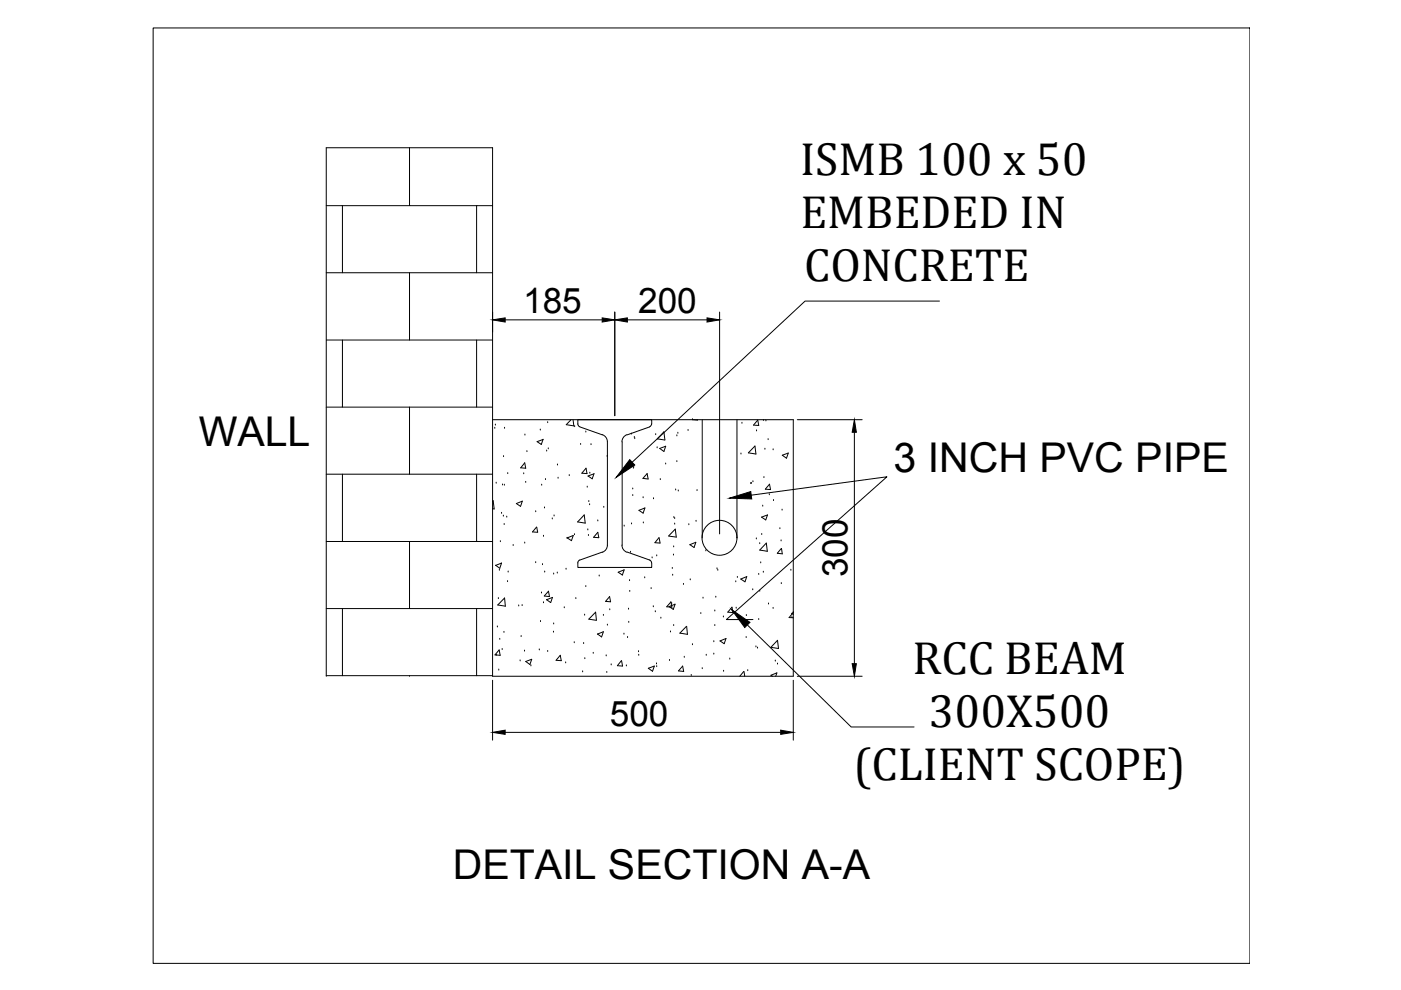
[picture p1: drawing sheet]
<svg xmlns="http://www.w3.org/2000/svg" width="297mm" height="210mm" viewBox="0 0 297 210" stroke-linecap="round" stroke-linejoin="round" font-family="sans-serif">
<!-- layer: 0 -->
<g fill="none" stroke="#000" stroke-width=".21">
<path d="M32.5 5.9h232.5v198.4h-232.5zM86.8 31.3v12.3M69.2 43.6h35.2M69.2 57.8h35.2M72.6 43.6v14.2M86.8 57.8v14.3M101 43.6v14.2M69.2 72.1h35.2M72.6 72.1v14.2M101 72.1v14.2M107.1 67.8h20.6M130.3 66.2v21.9"/>
<path d="M133 67.8h16.9M152.6 66.2v47M199.2 63.8h-28.5l-36.7 34.2M69.2 86.3h35.2M86.8 86.3v14.2M104.4 89h63.8v54.4h-63.8v-112.1h-35.2v112.1M104.9 90.8h.1M105 90.1h.1M106.8 96.8h.1M107 90.8h.1M111.3 98.1l.2 1.2-1.1-.1zM111.3 92.2h.1"/>
<path d="M111.7 95.8h.1M114.6 91.2h.1M115.1 93.1l-.3 1.1-.9-.6 1.2-.4M115.9 95.6h.1M116.1 89.6h.1M116.2 95.2h.1M118.2 98.6h.1M121.1 89l-1 1 1.6 .3-.2-1.3M121.8 90.5h.1M122.9 90.5l4.8 1.7M123.1 94.2h.1M124.2 91.6h.1"/>
<path d="M124.2 99.3l.3 1.1-1.1-.1zM125.3 94.3h.1M127.7 92.2a1.59 1.59 0 0 1 1.1 1.5v21.9a1.59 1.59 0 0 1-1.1 1.5M128.7 96.8h.1M131.9 93.7v21.9M132.9 92.2a1.59 1.59 0 0 0-1 1.5M133.9 92h.1M134.3 99.3h.1M134.4 99.1h.1M134.5 92.8h.1M134.6 93h.1M137.8 90.5l-4.8 1.7"/>
<path d="M138.1 89.9l-.4 .6M138.2 89.9v-.9h-15.7l.1 1.1 .3 .4M139 92.2h.1M139.3 95h.1M139.9 95.1l1.2-.5-.3 1.1zM141 93.3l-.2-1.7-1.4 1.4 1.6 .3M141.1 98.4h.1M143.5 97.9h.1M143.5 92.4h.1M143.7 91.9h.1M145.9 91.3h.1M146.8 89h.1"/>
<path d="M146.8 89h1.1M148.9 89v25M156.3 89v25M157.1 96.3h.1M157.3 89.7h.1M160.1 94.6l.2 1.7-1.6-.3zM160.4 91.4h.1M160.7 89.1l.2 1.1-1.1-.1zM161.8 89.2h.1M162.2 95.3h.1M162.4 89.2h.1M162.9 93.2h.1"/>
<path d="M163.9 95.4h.1M165.9 96.5l1.2-.4-.3 1.1zM169 89h13.8M181.1 91.7v49M69.2 100.5h35.2M69.2 114.8h35.2M72.6 100.5v14.3M86.8 114.8v14.2M101 100.5v14.3M104.4 106.3l.2-.1 .2 1.7h-.4M105.1 119.8l.9 .7 .3-1.1-1.2 .5M105.2 102.4h.1"/>
<path d="M106.1 114.9h.1M106.3 108.8h.1M106.6 102.8h.1M106.7 109.4h.1M106.9 111.2h.1M106.9 102.9h.1M107.4 109.6h.1M107.7 100.4h.1M108.8 115.7h.1M109.5 106.8l1.2-.5-.3 1.1zM111 100.5h.1M111.3 115.1h.1"/>
<path d="M111.5 102.3h.1M113.6 108.5h.1M113.6 119.3h.1M113.7 111.8l-.8 1 1.1 .1M113.8 111.8l.2 1.1M114.9 102.9h.1M115 119.7h.1M115.2 113.7h.1M115.4 107.7h.1M115.7 101.7h.1M117.1 110h.1M117.5 109.4h.1"/>
<path d="M118.3 101.4h.1M120.2 114.1h.1M120.3 114l1.2-.5-.3 1.1zM120.7 100.8h.1M121.8 113.4h.1M123.9 109.2l.2 1.7-1.6-.2zM124.5 103.3h.1M124.6 112.4h.1M124.8 113.5h.1M124.8 106.3h.1M125 107h.1M125.1 100.3h.1"/>
<path d="M125.9 100.4l-.3 1.1-.9-.6 1.2-.4M126.7 110.4h.1M126.7 112.9l.3 1.1-1.1-.1zM127.7 117.1l-5 1.8-.2 .4v1h15.7v-1M128 107.6h.1M131.9 115.6a1.59 1.59 0 0 0 1 1.5M132.3 111.5h.1M133 117.1l4.8 1.6M133.7 117.1h.1M133.9 111.1h.1M134.2 105.1h.1M134.2 103.7h.1"/>
<path d="M135.5 108.2l1.2-.5-.3 1.1zM136.4 105.5h.1M136.4 110.9h.1M137.2 100.4l.2 1.2-1.1-.2zM137.7 118.7l.4 .6M138.3 118.3h.1M138.6 105.7h.1M139.2 117.9h.1M139.7 114l.2 1.1h-1zM140 101.7h.1M142.8 117.7h.1M142.8 116h.1"/>
<path d="M142.9 109.7h.1M143 109.9h.1M143 111.1h.1M143.2 112.2l.2 1.7-1.6-.3zM143.3 103.9h.1M143.8 104.1h.1M146.1 111.3h.1M146.3 115.5l1.2-.5-.3 1.1zM147.6 110.5h.1M147.8 104h.1M149.6 116.8h.1M159.2 102.5h.1"/>
<path d="M159.3 102.5h.1M159.3 105l28.7-3.9-34 30.3h5.6M159.6 102.2h.1M160.4 114.3h.1M161.1 115.3h.1M161.3 119.3h.1M161.5 109.6l1.2-.4-.4 1zM161.5 113.3h.1M161.7 107.3h.1M162 101.3h.1M162.5 115.1l.2 1.8-1.6-.3zM163.1 104.9h.1"/>
<path d="M163.2 102.7l.2 1.1-1.1-.1zM164 106.1h.1M165.4 112.1h.1M165.6 114.7h.1M165.7 116.3l-.9 1 1.1 .1-.2-1.1M165.8 108.2h.1M69.2 129h35.2M72.6 129v14.3M101 129v14.3M105.2 138.9h.1M105.5 132.9h.1M105.7 126.9h.1"/>
<path d="M105.8 137.8l.2 1.1h-1.1zM105.9 120.9h.1M106 135.6h.1M106.5 137.7h.1M106.8 134.1h.1M107 126.8l.1 1.7-1.6-.2zM107.6 123.3h.1M107.7 121.3h.1M110 128.5h.1M110.5 135h.1M110.7 128.4h.1M111.2 138h.1"/>
<path d="M114.3 137.8h.1M114.6 131.8h.1M114.8 125.7h.1M115.2 127.8h.1M115.5 121.3h.1M115.9 127.1l.9 .7 .3-1.1-1.2 .5M116.1 138.1h.1M116.3 125.3l.2 1.2-1.1-.1zM117.3 134h.1M117.4 121.7h.1M117.4 132.3h.1M118.2 121.5h.1"/>
<path d="M118.8 138.9l.2 1.2-1.1-.1zM119.6 128.9h.1M120 120.7h.1M121.8 136.3h.1M122.1 126.9h.1M123.7 136.4h.1M124 130.4h.1M124 139.7h.1M124.2 124.4h.1M125.8 138.5h.1M126.3 129.8l.1 1.7-1.6-.2zM126.7 134.4l.9 .6 .3-1.1-1.2 .6"/>
<path d="M127 122.1h.1M127.9 130.5h.1M128.5 139.1h.1M128.8 132.5h.1M129.2 126.5l.3 1.1-1.1-.1zM129.3 129.3h.1M131.1 121.3l1.2-.5-.3 1.1zM132.3 134.5h.1M133.1 135.2h.1M133.3 129.2h.1M133.3 132h.1M133.5 123.1h.1"/>
<path d="M133.5 125.4h.1M135.4 138.2h.1M135.4 138.9h.1M136.7 122.5h.1M138 124.8h.1M138.5 128.7h.1M138.9 129.7h.1M140.1 131.1h.1M141.9 128.6l1.2-.5-.4 1.1zM142.2 134h.1M142.2 127.6l.3 1.1h-1.1l.8-1.1M142.4 128h.1"/>
<path d="M142.5 120.5h.1M142.6 122h.1M142.8 132.6h.1M144.9 123.9h.1M145.1 139.4h.1M145.5 132.8l-1.4 1.4 1.7 .3-.2-1.7M146.3 122.9h.1M146.8 136.7h.1M148.6 130.1h.1M149.1 126.8h.1M149.7 138.9h.1M151.3 138.7h.1"/>
<path d="M151.3 136.1h.1M151.6 132.6h.1M151.6 129.5h.1M151.8 126.6h.1M152 120.6h.1M152.2 120.9h.1M152.7 135.9l1.2-.5-.4 1.1zM153.4 130.8h.1M154.7 139.7h.1M155.2 128.7l.2 1.2-1.1-.1zM156 123.4h.1M156.1 128.9h.1"/>
<path d="M156.3 122.4h.1M157.1 122.8l1.2-.5-.4 1.1zM158.2 135.2h.1M158.2 130.5h.1M158.5 132.5l22 21.6h13.3M159.6 125.1h.1M160.3 137.2h.1M160.6 137.4h.1M160.9 131.4h.1M160.9 121.8h.1M161.1 125.3h.1M161.8 121.3h.1"/>
<path d="M162.9 128.1h.1M163.9 129h.1M164.8 135.8l.3 1.7-1.7-.3zM165.7 123.7h.1M167.7 120.9h.1M167.9 130.9h.1M168.2 129.9h.1M168.2 129.9l-.9 1 .9 .1M168.2 129.9l-.3 .1 .3 .3M69.2 143.3h35.2M86.8 143.3v.1M104.4 144.2v12.7"/>
<path d="M105.7 142.1h.1M107.1 155.3h58.4M110.3 140.1h.1M111.5 140.3l1.2-.5-.3 1.1zM112.6 141.2h.1M119.9 140.5h.1M123.5 142.5h.1M128.7 142.6h.1M129.6 141h.1M131.7 140.1l-.8 1 1.1 .1M131.8 140.1l.2 1.1M132.8 141.2h.1"/>
<path d="M137.5 141.7l1.2-.5-.4 1.1zM139.2 140.8h.1M139.2 141.4h.1M141.9 140h.1M144.7 141.2l.2 1.2-1.1-.2zM146.6 143.2h.1M148.9 141.8h.1M153.4 142.3h.1M157.7 142.4l-.9 1M157.7 142.4l.2 1M158.5 142.2h.1M163.8 143.4l-.4-.2 1.3-.5-.2 .7"/>
<path d="M164.4 140.2h.1M164.8 140.8h.1M168.2 144.2v12.7M169 143.4h13.8"/>
<circle cx="152.5" cy="114" r="3.7"/>
</g>
<path d="M104.4 67.8l2.7-.4v.9zM127.7 67.4l2.6 .4-2.6 .5zM130.3 67.8l2.7-.4v.9zM149.9 67.4l2.7 .4-2.7 .5zM133.5 97.5l1.1 1.1-4 2.6zM181.1 89l.5 2.7h-.9zM154.6 105.6l4.6-1.4 .2 1.6zM155.1 129.2l3.9 2.8-1.1 1.1zM104.4 155.3l2.7-.5v.9zM165.5 154.8l2.7 .5-2.7 .4zM180.7 140.7h.9l-.5 2.7z" fill="#000" stroke="#000" stroke-width=".21"/>
<g font-size="9.9">
<text x="169.6" y="37.2">ISMB 100 x 50</text>
<text x="169.7" y="48.4">EMBEDED IN</text>
<text x="170.5" y="59.6">CONCRETE</text>
<text x="193.5" y="142.8">RCC BEAM</text>
<text x="196.9" y="154.1">300X500</text>
<text x="181" y="165.4">(CLIENT SCOPE)</text>
</g>
<g font-size="8.7">
<text x="42.1" y="94.6">WALL</text>
<text x="189.4" y="100.1">3 INCH PVC PIPE</text>
<text x="96" y="186.4">DETAIL SECTION A-A</text>
</g>
<g font-size="7.5">
<text x="110.9" y="66.4">185</text>
<text x="135.3" y="66.4">200</text>
<text x="179.7" y="122.4" transform="rotate(-90 179.7 122.4)">300</text>
<text x="129.3" y="153.8">500</text>
</g>
</svg>
